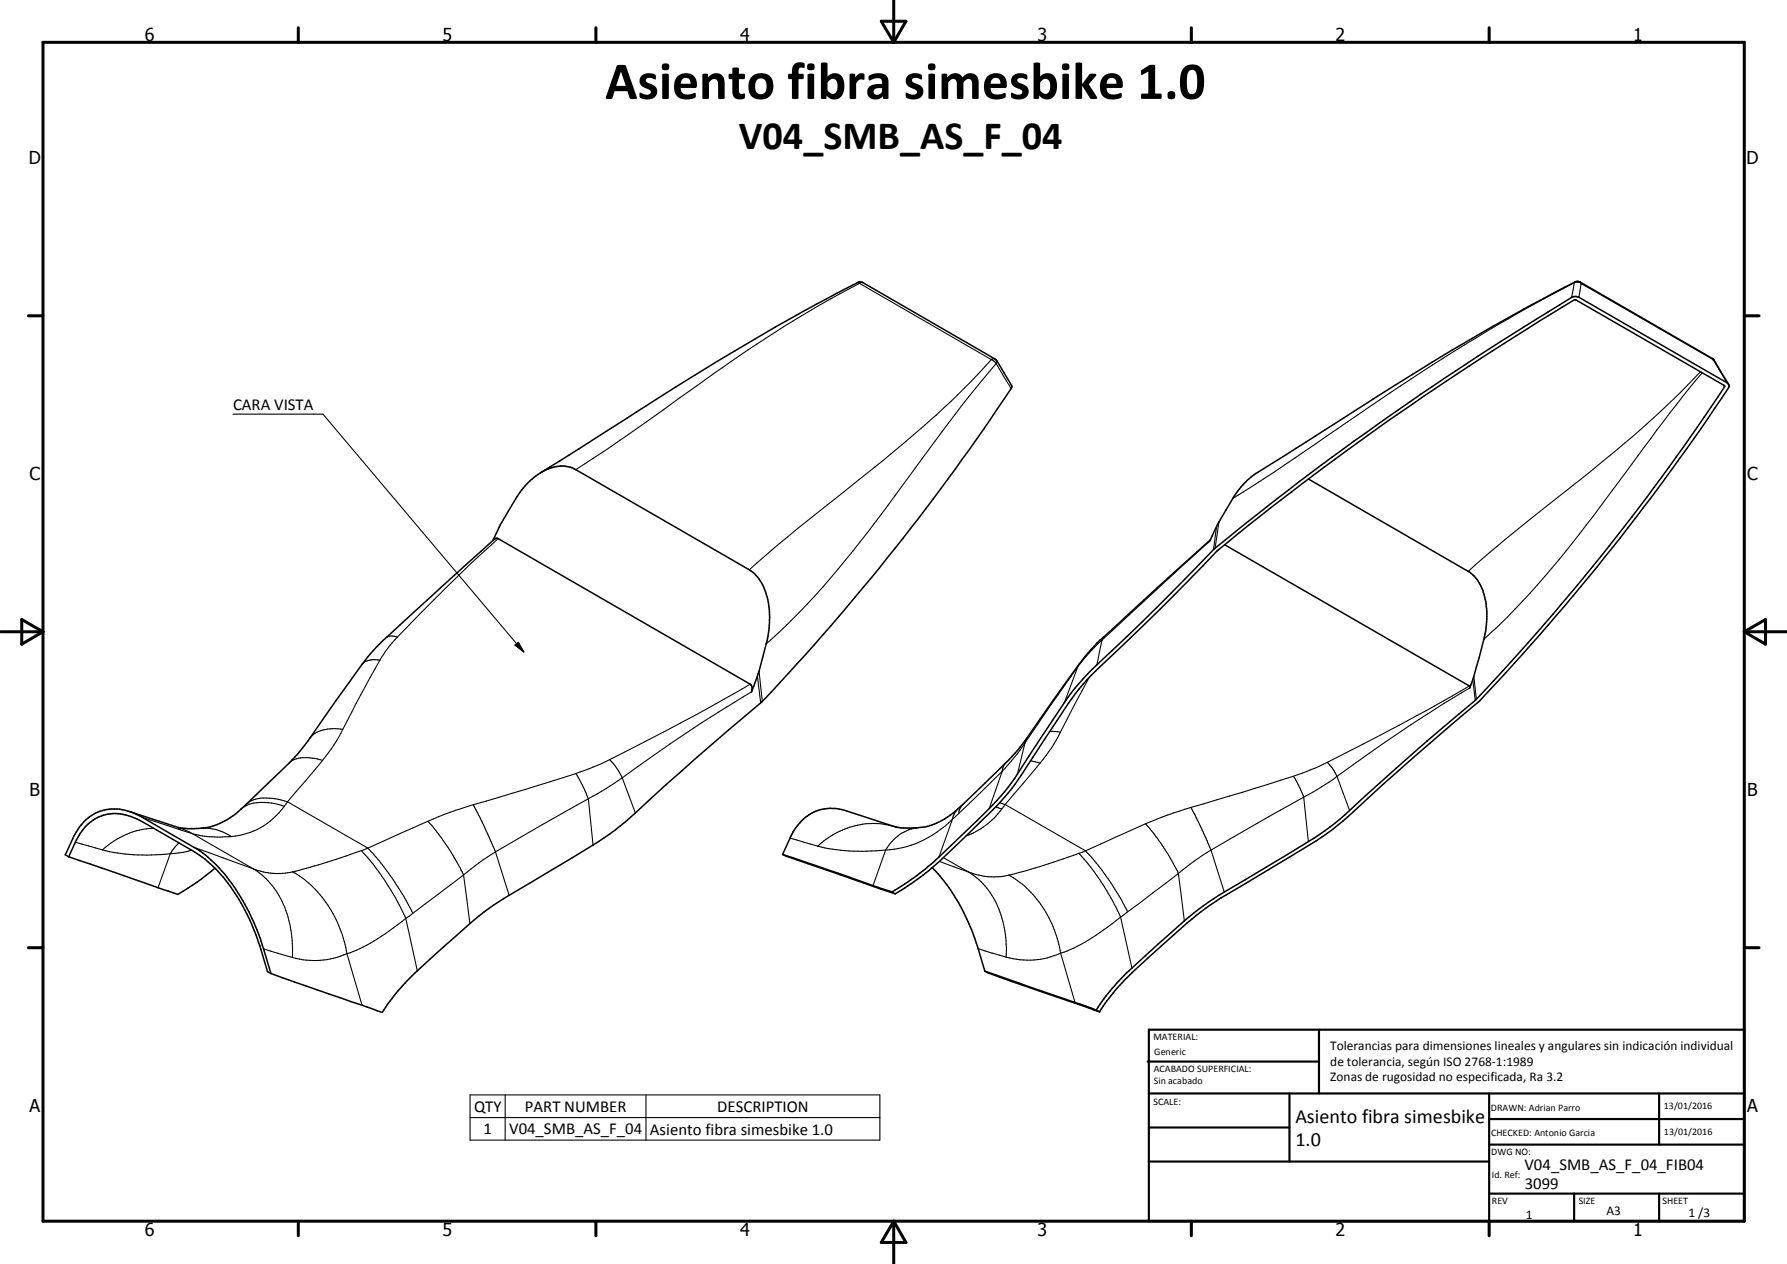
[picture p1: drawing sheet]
<svg xmlns="http://www.w3.org/2000/svg" width="420mm" height="297mm" viewBox="0 0 420 297" stroke-linecap="round" stroke-linejoin="round" font-family="sans-serif">
<g fill="none" stroke="#000" stroke-width=".25">
<path d="M201.6 66.4l.5 .2M202.1 66.6l31 17.9M202.1 66.6a327.2 327.2 0 0 0-42.3 26.9 475.7 475.7 0 0 1-24.4 16.9M202.9 66.4l-.8 .2M370.2 66.4l.9-.1 .7 .3M370.2 66.4l-.7 3.5M370.2 66.4a485.9 485.9 0 0 0-55.8 34.4l-14.8 10.1-9.7 6.2M370.3 66.3l-.1 .1M371.5 66.3l.3 .3M371.8 66.6h.1M371.8 66.6l31 17.9M371.8 66.6l-.6 3.2"/>
<path d="M54.8 97.3h21.1l47.2 55.9M233.1 84.5l.5 .3 .6 .6M233.1 84.5a200.8 200.8 0 0 1-25.5 23.7l-5.6 4.5a546.1 546.1 0 0 0-24.1 19.6l-1.7 1.6M233.9 84.3l-.3-.1-.5 .3M234.2 85.4l3.5 5.9M234.2 85.4a378.8 378.8 0 0 0-22.2 28.9 271.8 271.8 0 0 1-24.1 29.6l-7.7 7.4M234.4 84.8l-.2 .6M399.8 87.4a250.2 250.2 0 0 1-26.4 23.9l-19.6 15.6-8.6 7.4M400.2 87.6l-4.6 5.6-9 11.8a458.4 458.4 0 0 1-25.1 32.5 132.9 132.9 0 0 1-12.6 12.7M402.5 84.2l.3 .3M402.8 84.5h.1M402.8 84.5l.2 .2"/>
<path d="M402.8 84.5l3.2 5.5M405.2 90.5l.3 .4M117.1 126.6l-1.5 1.4a326 326 0 0 0-22.2 21.7M284.4 127.3l-25.3 23.1M286 123.7l-.7 5.5M286.6 122.7l-.9 6.1M89.3 155.2a4.5 4.5 0 0 0-4.2 .9M89.3 155.2l-5.6 10.1-3.1 6.1M93.4 149.7a2.55 2.55 0 0 0-2.6 .1M93.4 149.7a27.4 27.4 0 0 0-4.1 5.5M121.1 151.6l.8-.6 1.2 2.2zM178.1 158.9l.7 6.3"/>
<path d="M178.5 157.7l.7 7.1M253.4 156.6l-12.4 18M253.4 156.6l-3.1 8.5M253.8 156l-.4 .6M256.1 159.2l-6.8 12.8M259.1 150.4l-3 3-2.7 3.2M259.1 150.4l-1.2 5.8M259.5 149.7l-.4 .7M346.3 159.7l.6 4.9M346.5 159l.6 5.3M75.8 178.7a9.9 9.9 0 0 0-7.2 .1l-.6 .5M75.8 178.7l-8.2 9.7"/>
<path d="M80.6 171.4a9.4 9.4 0 0 0-6.9 1.2l-.8 .8M80.6 171.4l-2.1 3.7-2.7 3.6M143.3 178.5a14.2 14.2 0 0 1 3 4.3M143.3 178.5l-2.8 1.4-5.1 1.9M176.4 160.8l-2 1.2a555.9 555.9 0 0 1-31.1 16.5M176.7 162.6a348.8 348.8 0 0 0-30.4 20.2M236.6 179.2l-.7 .9-.2 1.1M241 174.6l-1.8 2.6-3.5 4M241 174.6l-1.8 7.3M241.5 173.3l-.5 1.3M242.3 178.8l2.2 .5M244.5 179.3l-8.2 9.8"/>
<path d="M246.8 171.9l2.5 .1M249.3 172l-2.1 3.8-2.7 3.5M312.1 179.2l1.1 1.2 1.2 2.1M312.1 179.2l-2.9 1.3-5.1 1.9M345.5 161.2a519.6 519.6 0 0 1-33.4 18M345.6 161.7a363.3 363.3 0 0 0-31.2 20.8M17.7 197.9l6.4 1.8M24.1 199.7a44.7 44.7 0 0 0 15.9 .9M33.4 192.1l11.8 3.8M36.1 194.6a18.7 18.7 0 0 0-12 5.1M42 194.5l3.2 1.4M42.1 198.1l-1.1 1.2-1 1.3"/>
<path d="M45 199.8l-1.8 .5-3.2 .3M45.2 195.9l14.4 8.3M45.2 195.9a25.1 25.1 0 0 0 9.2 .7M45.6 199.1l14 5.1M47.4 194.6a11.2 11.2 0 0 1 7 2M66.8 189.5a17 17 0 0 1-12.4 7.1M66.8 189.5a11.7 11.7 0 0 0-9.3 0l-.8 .6M67.6 188.4l18.9 10.9 2.3 2.6a67.1 67.1 0 0 1 7 10.3l1.3 2.4M67.6 188.4a11.7 11.7 0 0 0-8.9 0l-.8 .6M67.6 188.4l-.8 1.1M85 199.9l.5 .7a61.6 61.6 0 0 1 9.9 15.2M85 199.9l-9.2 3-7 2"/>
<path d="M100.6 193l-15.6 6.9M100.6 193l2.4 2.9 2.4 3.3 2.4 4 1.2 2.4M111.3 189.1l2.4 4.7 2.8 6.4M111.3 189.1a79.7 79.7 0 0 0-10.7 3.9M135.4 181.8l1.9 3.5 1 2.4M135.4 181.8l-24.1 7.3M138.3 187.7l-21.8 12.5M138.3 187.7l1.1 10.9M146.3 182.8l-3.8 2.5-4.2 2.4M146.3 182.8l3.1 8.3M185.7 197l6.6 1.8M192.3 198.8a46.2 46.2 0 0 0 15.9 1"/>
<path d="M208.2 199.8l-2.9 8.3M210.6 194.4a18.7 18.7 0 0 0-18.3 4.4M216 194.5a9.9 9.9 0 0 0-7.8 5.3M223.9 192.5a24.3 24.3 0 0 1-15.7 7.3M223.9 192.5l-3.1 8.9M225.3 190l-.7 .8-.7 1.7M225.4 191.2l-1.5 1.3M226.6 188.8a3.5 3.5 0 0 0-1.2 2.4M234.1 189.7l1.4 .4M235 188.7l1.3 .4M235.5 190.1a17.9 17.9 0 0 1-8.4 6.3M235.7 181.2l-10.3 10"/>
<path d="M235.7 181.2l-3.1 8.8M236.3 189.1l18.9 10.8 2.9 3.3 2.4 3.3 2.9 4.5 1.7 3.3M236.3 189.1l-.8 1M269.3 193.6a48.3 48.3 0 0 1 7.8 11.7M269.3 193.6l-15.7 6.9M280 189.7l2.9 5.8 1.8 4.3M280 189.7l-5.4 1.8-5.3 2.1M284.7 199.8l-4 2.6-3.6 2.9M284.7 199.8l3.2 9.8M304.1 182.4l1.6 2.9 .8 2M304.1 182.4l-12 3.8-12.1 3.5M306.5 187.3l-21.8 12.5"/>
<path d="M306.5 187.3l1.1 10.5M314.4 182.5l-4.7 3.1-3.2 1.7M314.4 182.5l2.9 8M40 200.6l-2.8 8M59.6 204.2a20.4 20.4 0 0 1 8.9 15.2l.3 3.2-.1 2.4M59.6 204.2a15.8 15.8 0 0 0 9.2 .7M68.8 204.9a26.9 26.9 0 0 1 12.5 17.8l.3 1.4M95.4 215.8a44.6 44.6 0 0 1-13.8 8.3M95.4 215.8l2.7 12.3M97.1 214.6l-1.7 1.2M109 205.6l-11.9 9M109 205.6l1.5 11.4"/>
<path d="M116.5 200.2l-3 1.9-4.5 3.5M116.5 200.2l3.2 10.2M220.9 202.4l6.8 2.5M221.8 201.5l5.9 3.4M227.7 204.9a19.4 19.4 0 0 1 8.7 14.6l.2 3.1-.1 2.3M227.7 204.9a15.6 15.6 0 0 0 9.5 .8M237.2 205.7a25.6 25.6 0 0 1 12.2 18.3M253.6 200.5a55.4 55.4 0 0 1 9.9 15M253.6 200.5l-9.2 3.2-7.2 2M263.5 215.5l-1 .8a50.1 50.1 0 0 1-12.4 7.5l-.7 .2M263.5 215.5l2.6 12M265.1 214.3l-1.6 1.2"/>
<path d="M277.1 205.3l-12 9M277.1 205.3l1.4 11.1M62 223l6.7 2M81.6 224.1a18.8 18.8 0 0 1-12.9 .9M81.6 224.1l3.5 12.1M230 222.9l6.5 2M249.4 224a18.6 18.6 0 0 1-12.9 .9M249.4 224l3.4 11.6M110.5 257.3h96.4v10.6h-96.4zM118.8 257.3v10.6M151.9 257.3v10.6M110.5 262.6h96.4"/>
</g>
<g fill="none" stroke="#000" stroke-width=".35">
<path d="M406.4 90.3l-3.4-5.6-.5-.5-31-17.9-1-.1a600.8 600.8 0 0 0-56.7 33.4l-18.1 11.4a17.8 17.8 0 0 0-5.8 6.1l-3.6 6.1-1.9 4.1M127.1 111.1l15.7-9.9a674.7 674.7 0 0 1 58.9-34.9h1.1l31.1 18 .5 .5 3.4 5.7 .1 .5a532.8 532.8 0 0 1-59.1 74.2l-14.9 12.8-11 9.7a77.4 77.4 0 0 1-18.4 13.9l-14.8 8.8a64.3 64.3 0 0 0-12.4 9.4l-9.2 8.3a49.2 49.2 0 0 0-8.2 9.8l-26.2-9.1M307.6 112.6l37.6 21.7a10.6 10.6 0 0 1 4.3 8.2 21.2 21.2 0 0 1-.6 7.7l-2.4 8.8-.9 2.7-.1-.5-57.6-33.2M115.9 127a74.5 74.5 0 0 1 7.5-12.7 12.9 12.9 0 0 1 8.3-4.8 6 6 0 0 1 3.7 .9l40.8 23.5a11.8 11.8 0 0 1 4.7 9.3v.6a24 24 0 0 1-.7 7.5l-1.7 6.4-1.8 4.9a1.4 1.4 0 0 0-.3-1.8l-59.5-34.3-.6 .2-19.1 17.2a99.6 99.6 0 0 0-10.1 9.8l-2 2.4-9.2 13a62.5 62.5 0 0 1-13 15l-5 4.9a17 17 0 0 1-10.5 5.6l-3.2 .1-1.9-.1-11.9-3.9M284.6 126.9l-26 23.5-2.9 3.1a441.6 441.6 0 0 0-15.3 21.3l-3.1 3.7-10.7 10.3a17 17 0 0 1-11.2 5.8h-2.6l-2.2-.2M210.6 194.4l-11.5-3.8a10 10 0 0 0-12.3 4.5l-.8 1.4-2 4.3M16.2 201.3a27.1 27.1 0 0 1 3-5.9 9.7 9.7 0 0 1 12.2-3.2l2 .9 12.3 7.1a35.3 35.3 0 0 1 12.7 15.3l2.1 5 2.4 7.8 .8 .5M16.2 201.3l25.6 8.9a54.9 54.9 0 0 0 8.7-6.2M16.2 201.3l-.8-.4 1.7-3.8a10.8 10.8 0 0 1 8.6-6.9 13.5 13.5 0 0 1 7.7 1.9l12.2 7a30.8 30.8 0 0 1 9.5 9.3 52.3 52.3 0 0 1 6.9 14.6l1.7 5.8M184 200.8l.8 .4 25.7 8.9M184 200.8l25.7 8.8M209.7 209.6l.8 .5"/>
<path d="M209.7 209.6l3.7-2.3 4.2-3.1 9.1-8.5a75.9 75.9 0 0 0 11.8-12.7l12.6-19.1 1.7-2.3 3-3.3a752.2 752.2 0 0 0 29.7-29.3 701.3 701.3 0 0 1 84.4-59.3l1.3 .1 34.8 20.2 .5 .5v.5a555.5 555.5 0 0 1-31.1 42.3l-13.4 15.9-12.1 13.3a36.6 36.6 0 0 1-6.2 5.7l-3.7 3.2a713.7 713.7 0 0 0-24.2 21.6l-1.3 .9a69 69 0 0 1-11.3 7.5l-14.8 8.9a61.3 61.3 0 0 0-9.3 6.6l-6.2 5.5a84.8 84.8 0 0 0-11.7 11.6l-2.7 3.8M210.5 210.1a58.2 58.2 0 0 0 11.1-8.3l8.9-8.6a54.3 54.3 0 0 0 9.6-11.1l11.1-16.9a50.5 50.5 0 0 1 7.5-8.6 631.8 631.8 0 0 0 27.7-27.3 682.7 682.7 0 0 1 83.9-58.9l35.2 20.3a526.4 526.4 0 0 1-58.6 73.9 923.6 923.6 0 0 0-33 28.8l-1.2 1a95 95 0 0 1-10 6.4l-14.8 8.8a69.9 69.9 0 0 0-12.5 9.6l-10.5 9.4-2.8 3a36.4 36.4 0 0 0-4.3 5.8M219.2 203.9a42.2 42.2 0 0 1 7.5 10.7l2 4.5 2.9 9.1M231.6 228.2l26.2 9.2M231.6 228.2l6.2 2.4 20.7 7.2M257.8 237.4l.7 .4"/>
</g>
<circle cx="42" cy="194.5" r=".18" fill="#000"/>
<g fill="none" stroke="#000" stroke-width=".71">
<path d="M10.1 9.9h400v277.1h-400zM70.1 6.5v3.4M140.1 6.5v3.4M207.2 5h5.8l-2.9 4.9zM210.1 0v9.9M280.1 6.5v3.4M350.1 6.5v3.4M6.7 74.2h3.4M410.1 74.2h3.5M.1 148.5h10M5.1 145.6l5 2.9-5 2.9zM410.1 148.5h10"/>
<path d="M410.1 148.5l5-2.9v5.8zM6.7 222.7h3.4M410.1 222.7h3.5M70.1 287v3.4M140.1 287v3.4M210.1 287v10M210.1 287l2.9 5h-5.8zM280.1 287v3.4M350.1 287v3.4"/>
</g>
<g fill="none" stroke="#000" stroke-width=".51">
<path d="M269.8 249.5h40.3M270.1 242h140v45h-140zM270.1 257h140M303.2 257v16M310.1 242v15M350.1 257v30M390.1 257v12M270.1 265h33.1M270.1 273h80M350.1 269h60M350.1 263h60M350.1 280.5h60"/>
<path d="M370.1 280.5v6.5M390.1 280.5v6.5"/>
</g>
<path d="M121.1 151.6l.8-.6 1.2 2.2z" fill="#000"/>
<text font-size="12.6" x="142.3" y="23.2">Asiento fibra simesbike 1.0</text>
<text font-size="9.4" x="173.7" y="35">V04_SMB_AS_F_04</text>
<g font-size="4.7">
<text x="304.6" y="263.9">Asiento fibra simesbike</text>
<text x="304.6" y="269.3">1.0</text>
</g>
<g font-size="4.2">
<text x="34" y="9.6">6</text>
<text x="104" y="9.6">5</text>
<text x="174" y="9.6">4</text>
<text x="244" y="9.6">3</text>
<text x="314" y="9.6">2</text>
<text x="384" y="9.6">1</text>
<text x="6.8" y="38.7">D</text>
<text x="410.6" y="38.7">D</text>
<text x="7" y="112.9">C</text>
<text x="410.8" y="112.9">C</text>
<text x="7" y="187.1">B</text>
<text x="410.8" y="187.1">B</text>
<text x="7" y="261.4">A</text>
<text x="410.8" y="261.4">A</text>
<text x="34" y="290.4">6</text>
<text x="104" y="290.4">5</text>
<text x="174" y="290.4">4</text>
<text x="244" y="290.4">3</text>
<text x="314" y="290.4">2</text>
<text x="384" y="290.4">1</text>
</g>
<g font-size="3.9">
<text x="54.8" y="96.3">CARA VISTA</text>
<text x="111.5" y="261.2">QTY</text>
<text x="123.4" y="261.2">PART NUMBER</text>
<text x="168.6" y="261.2">DESCRIPTION</text>
<text x="113.7" y="266.5">1</text>
<text x="119.7" y="266.5">V04_SMB_AS_F_04</text>
<text x="152.8" y="266.6">Asiento fibra simesbike 1.0</text>
<text x="358.5" y="275">V04_SMB_AS_F_04_FIB04</text>
<text x="358.5" y="279.4">3099</text>
</g>
<g font-size="3.1">
<text x="312.7" y="246.8">Tolerancias para dimensiones lineales y angulares sin indicación individual</text>
<text x="312.7" y="250.4">de tolerancia, según ISO 2768-1:1989</text>
<text x="312.7" y="254">Zonas de rugosidad no especificada, Ra 3.2</text>
<text x="358.7" y="286.5">1</text>
<text x="377.7" y="285.6">A3</text>
<text x="397" y="285.9">1 /3</text>
</g>
<g font-size="2.4">
<text x="271.2" y="244.4">MATERIAL:</text>
<text x="271.3" y="252">ACABADO SUPERFICIAL:</text>
<text x="271.4" y="247.9">Generic</text>
<text x="271.3" y="254.6">Sin acabado</text>
<text x="271.2" y="259.7">SCALE:</text>
<text x="350.6" y="261">DRAWN: Adrian Parro</text>
<text x="391.2" y="260.6">13/01/2016</text>
<text x="350.6" y="267">CHECKED: Antonio Garcia</text>
<text x="391.2" y="266.7">13/01/2016</text>
<text x="350.6" y="271.4">DWG NO:</text>
<text x="350.8" y="276.9">Id. Ref:</text>
<text x="350.8" y="282.8">REV</text>
<text x="371.2" y="282.9">SIZE</text>
<text x="390.9" y="282.9">SHEET</text>
</g>
</svg>
